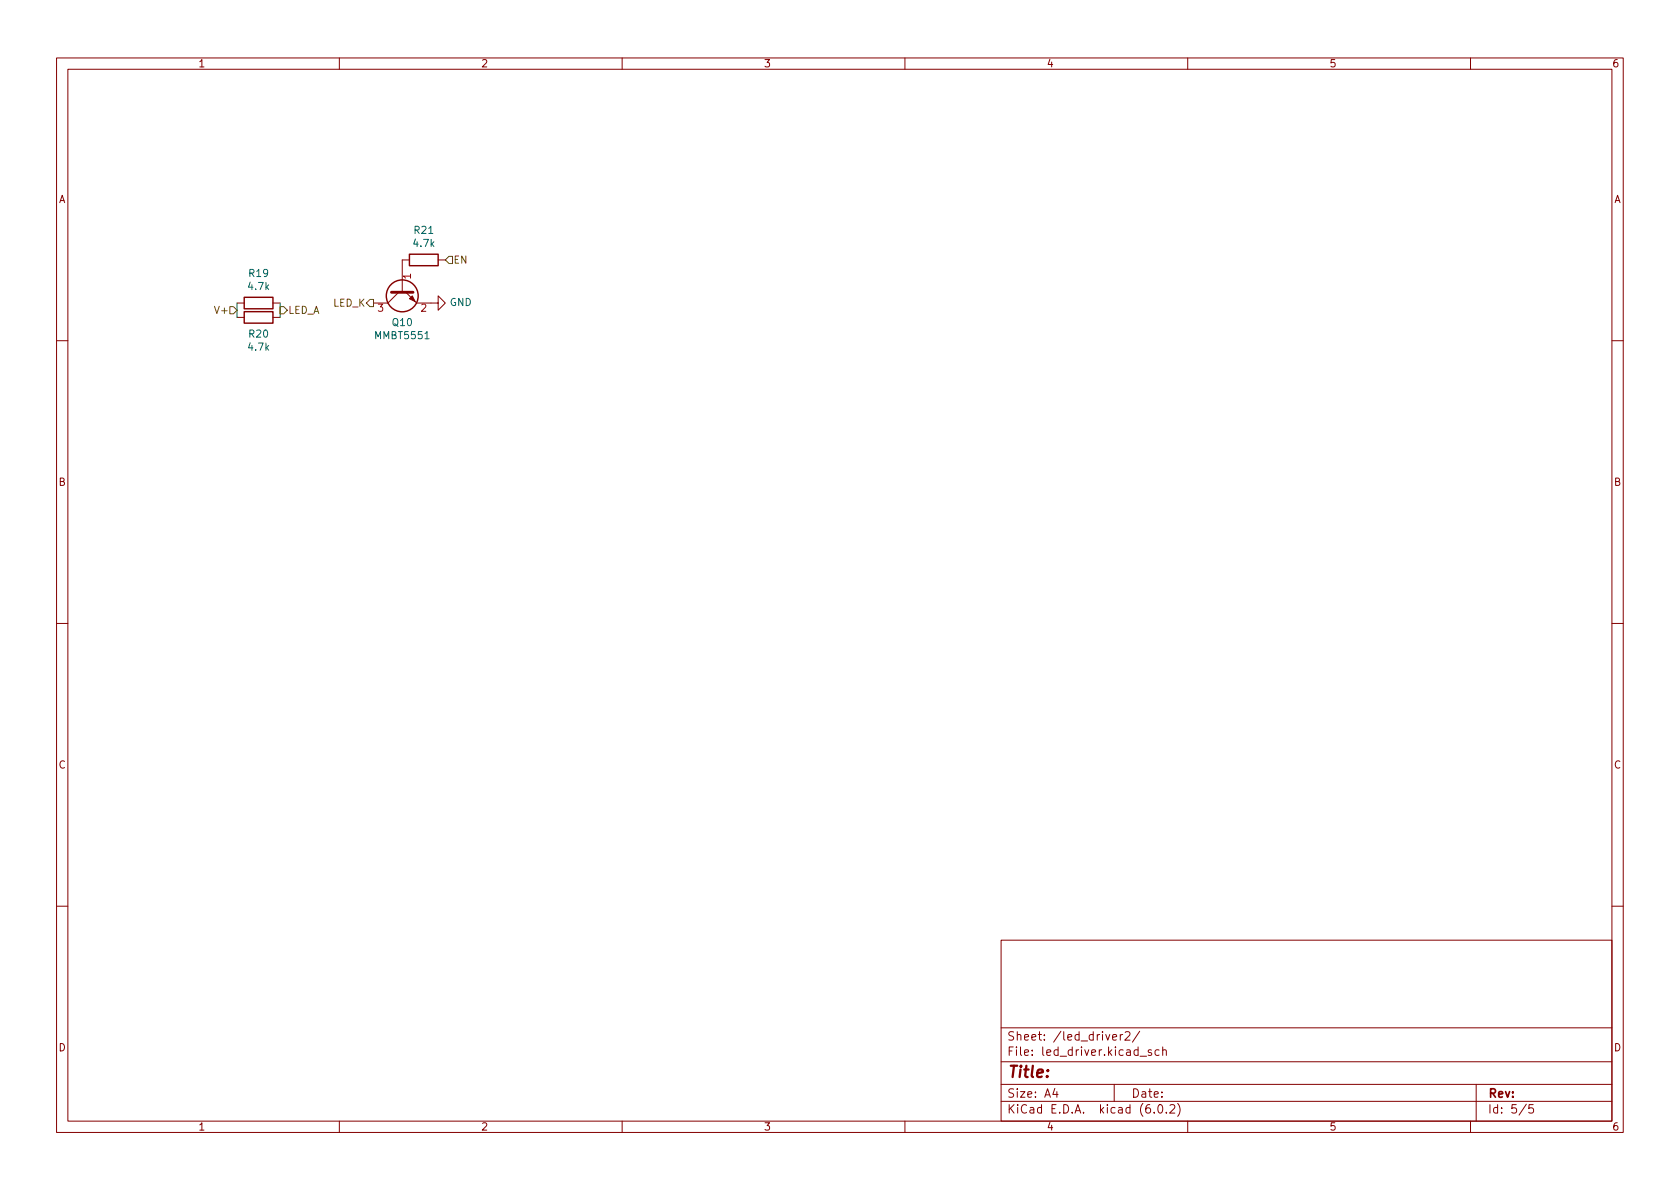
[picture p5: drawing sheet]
<svg xmlns="http://www.w3.org/2000/svg" width="297mm" height="210mm" viewBox="0 0 297 210" stroke-linecap="round" stroke-linejoin="round" font-family="sans-serif">
<g fill="none" stroke="#840000" stroke-width=".18">
<path d="M10 10.2h277v190.1h-277zM12 12.2h273v186.1h-273zM60 10.2v2M110 10.2v2M160 10.2v2M210 10.2v2M260 10.2v2M41.9 53.6h1.3M41.9 56.1h1.3M48.3 53.6h1.2M48.3 56.1h1.2M70.5 51.7l-1.9 1.9h-2.6"/>
<path d="M71.8 51.7l1.9 1.9h3.8v-1.3l1.2 1.3-1.2 1.3v-1.3M72.4 46h-1.3v5.7M77.5 46h1.2M10 60.2h2M285 60.2h2M10 110.2h2M285 110.2h2M10 160.2h2M177 166.3h108v32h-108zM285 160.2h2M60 198.3v2M110 198.3v2"/>
<path d="M160 198.3v2M177 194.8h108M177 191.8h108M177 187.8h108M177 181.8h108M186.5 192.5l-.4 1h1M186.9 193v1M196.7 183.4l.7-.1v-.3l-.5-.1-.2 .2 .1 .8h.6M197 191.8v3M198.1 182.9v1M198.5 182.9l-.3 .1-.1 .2M198.9 182.6l.6-.2 .2 .2 .1 .3-.9 1h.9"/>
<path d="M201.5 182.4l-1.3 1.9M201.6 186.8h1.1M203.6 185.7l-.4-.1-.2 .2 .1 .3 .5 .1v.4h-.6M204.1 196.7v.1M204.9 195.4l.2-.1a.81 .81 0 0 1 .6 .7 .81 .81 0 0 1-.3 .8h-.2a.81 .81 0 0 1-.6-.6 .81 .81 0 0 1 .3-.8zM204.9 185.7l-.4-.1-.3 .3v.4l.2 .3h.5M205.6 185.8l.2-.2 .3 .1 .1 .9M205.6 185.1v1.5M206.2 196.7v.1M206.9 195.5l.5-.2 .2 .2 .1 .3-.9 1h.9M208.2 195.1a1.72 1.72 0 0 1 0 2.3M210 198.3v2"/>
<path d="M260 198.3v2M261 191.8v6.5M269.9 195.3l-1.3 1.9M271.1 195.3h-.7l-.1 .7 .2-.1 .5 .1 .2 .2-.1 .5-.2 .1-.6-.1"/>
</g>
<path d="M69.2 51.7h3.8" fill="none" stroke="#840000" stroke-width=".51"/>
<path d="M72.4 52.8l.5-.5 .5 1z" fill="#840000" stroke="#840000" stroke-width=".18"/>
<g fill="none" stroke="#840000" stroke-width=".25">
<path d="M43.2 52.6h5.1v2h-5.1zM43.2 55.1h5.1v2h-5.1zM72.4 45h5.1v2h-5.1z"/>
<circle cx="71.1" cy="52.3" r="2.82"/>
</g>
<path d="M40.6 54.2h.7l.6 .7-.6 .6h-.7zM49.5 54.2h.7l.6 .7-.6 .6h-.7zM65.4 53h.6v1.2h-.6l-.6-.6zM78.7 46l.7-.7h.6v1.3h-.6z" fill="none" stroke="#725600" stroke-width=".18"/>
<path d="M41.9 53.6v2.5M49.5 53.6v2.5" fill="none" stroke="#009600" stroke-width=".18"/>
<text font-size="2.8" fill="#840000" x="178" y="190.6">Title:</text>
<g font-size="2.1" fill="#840000">
<text x="178" y="184">Sheet: /led_driver2/</text>
<text x="178" y="186.7">File: led_driver.kicad_sch</text>
<text x="178" y="196.9">KiCad E.D.A. kicad (6.0.2)</text>
<text x="178" y="194.1">Size: A4</text>
<text x="200" y="194.1">Date:</text>
<text x="263" y="194.1">Rev:</text>
<text x="263" y="196.9">Id: 5/5</text>
</g>
<g font-size="1.8" fill="#840000">
<text x="35" y="11.9">1</text>
<text x="85" y="11.9">2</text>
<text x="135" y="11.9">3</text>
<text x="185" y="11.9">4</text>
<text x="235" y="11.9">5</text>
<text x="285" y="11.9">6</text>
<text x="10.3" y="35.9">A</text>
<text x="285.3" y="35.9">A</text>
<text x="10.3" y="85.9">B</text>
<text x="285.3" y="85.9">B</text>
<text x="10.3" y="135.9">C</text>
<text x="285.3" y="135.9">C</text>
<text x="10.3" y="185.9">D</text>
<text x="285.3" y="185.9">D</text>
<text x="35" y="199.9">1</text>
<text x="85" y="199.9">2</text>
<text x="135" y="199.9">3</text>
<text x="185" y="199.9">4</text>
<text x="235" y="199.9">5</text>
<text x="285" y="199.9">6</text>
</g>
<g font-size="1.8" fill="#006464">
<text x="73.3" y="41.3">R21</text>
<text x="73.2" y="43.7">4.7k</text>
<text x="44" y="51.3">4.7k</text>
<text x="44.1" y="49">R19</text>
<text x="44.1" y="59.7">R20</text>
<text x="66.5" y="60">MMBT5551</text>
<text x="69.4" y="57.7">Q10</text>
<text x="79.5" y="54.1">GND</text>
<text x="44" y="62">4.7k</text>
</g>
<g font-size="1.8" fill="#725600">
<text x="80.1" y="46.6">EN</text>
<text x="38.3" y="55.5">V+</text>
<text x="50.9" y="55.5">LED_A</text>
<text x="58.9" y="54.2">LED_K</text>
</g>
<g font-size="1.8" fill="#a90000">
<text x="72.6" y="49.3" transform="rotate(-90 72.6 49.3)">1</text>
<text x="66.8" y="55.1">3</text>
<text x="74.4" y="55.1">2</text>
</g>
</svg>
